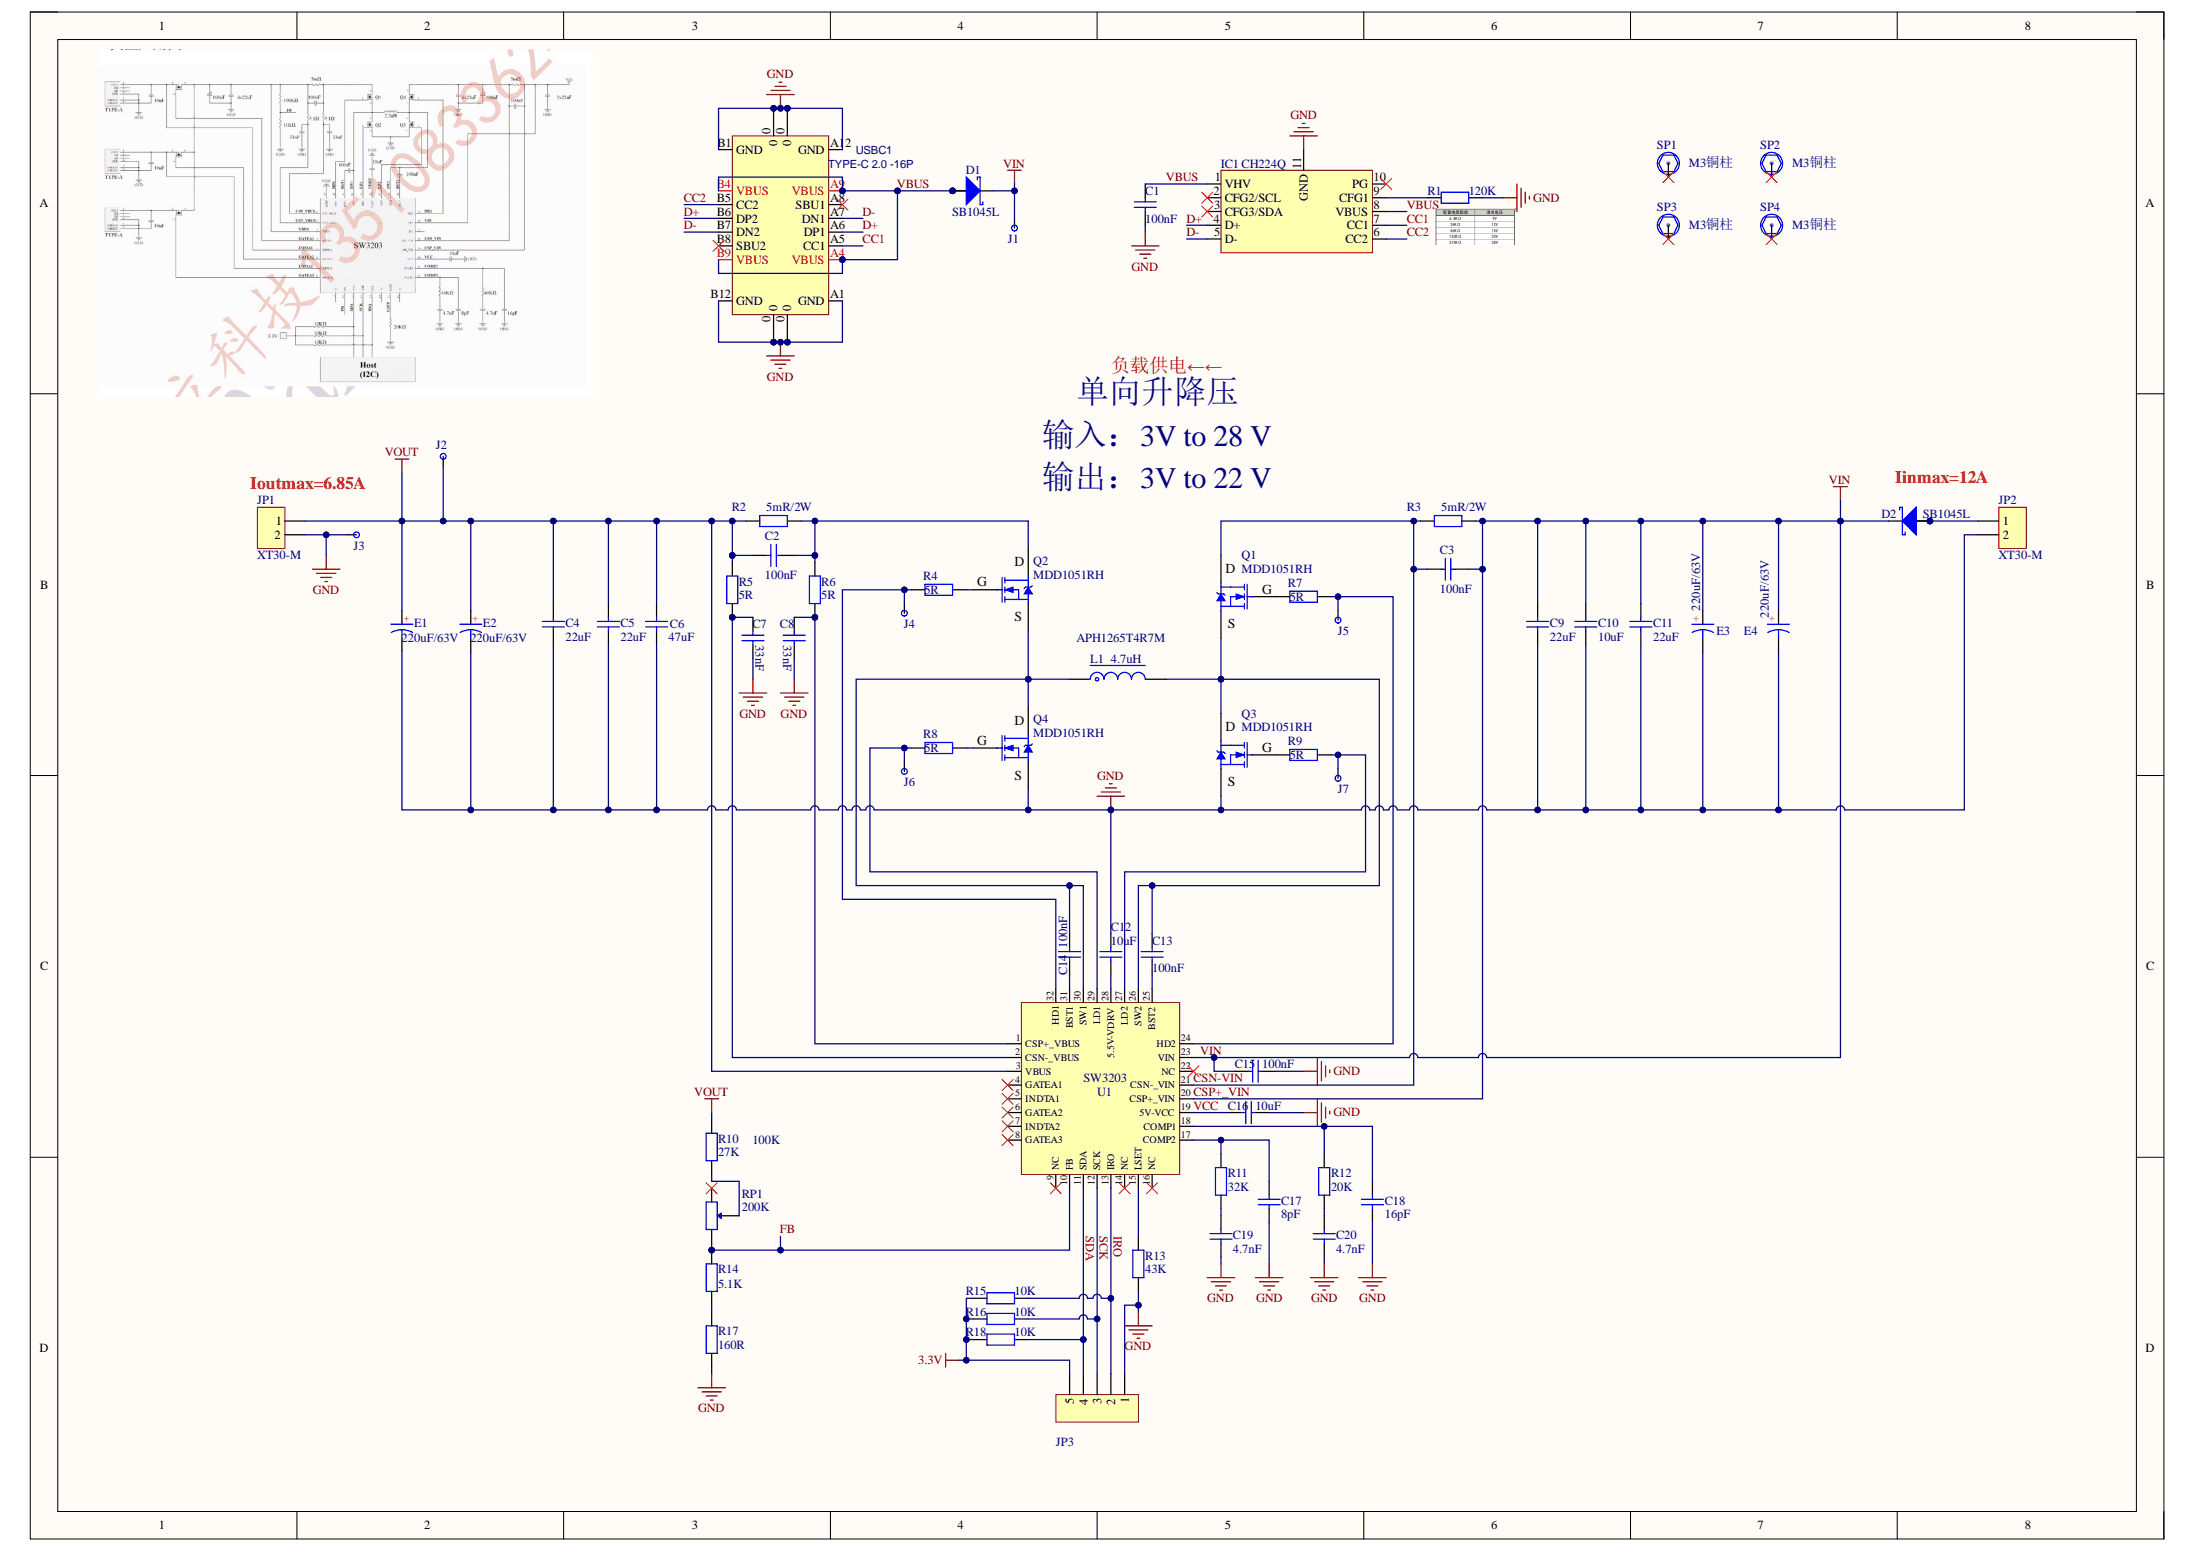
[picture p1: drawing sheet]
# Altium schematic sheet SW3203.SchDoc
size A3; SheetNumber: 1; SheetTotal: 1

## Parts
C1  100nF  [C0805_L]
C2  100nF  [C0805_L]
C3  100nF  [C0805_L]
C4  22uF  [C0805_L]
C5  22uF  [C0805_L]
C6  47uF  [C0805_L]
C7  33nF  [C0805_L]
C8  33nF  [C0805_L]
C9  22uF  [C0805_L]
C10  10uF  [C0805_L]
C11  22uF  [C0805_L]
C12  10uF  [C0805_L]
C13  100nF  [C0805_L]
C14  100nF  [C0805_L]
C15  100nF  [C0805_L]
C16  10uF  [C0805_L]
C17  8pF  [C0805_L]
C18  16pF  [C0805_L]
C19  4.7nF  [C0805_L]
C20  4.7nF  [C0805_L]
D1  SB1045L  [TO-277_3P-L5.4-W4.0]
D2  SB1045L  [TO-277_3P-L5.4-W4.0]
E1  220uF/63V  [CT 5.0*10*13 - R]
E2  220uF/63V  [CT 5.0*10*13 - R]
E3  220uF/63V  [CT 5.0*10*13 - R]
E4  220uF/63V  [CT 5.0*10*13 - R]
IC1  CH224Q  [DFN-10_L2.0-W2]
J1  CHECK  [CHECK-A]  (value not drawn)
J2  CHECK  [CHECK-A]  (value not drawn)
J3  CHECK  [CHECK-A]  (value not drawn)
J4  CHECK  [CHECK-A]  (value not drawn)
J5  CHECK  [CHECK-A]  (value not drawn)
J6  CHECK  [CHECK-A]  (value not drawn)
J7  CHECK  [CHECK-A]  (value not drawn)
JP1  XT30-M  [XT30PW-M]
JP2  XT30-M  [XT30PW-M]
JP3  HDR-1X5  [HDR2.54-M-LI-5P]  (value not drawn)
L1  4.7uH  [SMD,13.5x12.6mm]
Q1  MDD1051RH  [TO252]
Q2  MDD1051RH  [TO252]
Q3  MDD1051RH  [TO252]
Q4  MDD1051RH  [TO252]
R1  120K  [R0805_L]
R2  5mR/2W  [R2512_M]
R3  5mR/2W  [R2512_M]
R4  5R  [R0805_L]
R5  5R  [R0805_L]
R6  5R  [R0805_L]
R7  5R  [R0805_L]
R8  5R  [R0805_L]
R9  5R  [R0805_L]
R10  27K  [R0805_L]
R11  32K  [R0805_L]
R12  20K  [R0805_L]
R13  43K  [R0805_L]
R14  5.1K  [R0805_L]
R15  10K  [R0805_L]
R16  10K  [R0805_L]
R17  160R  [R0805_L]
R18  10K  [R0805_L]
RP1  200K  [3296W]
SP1  M3铜柱  [M3x4_L]
SP2  M3铜柱  [M3x4_L]
SP3  M3铜柱  [M3x4_L]
SP4  M3铜柱  [M3x4_L]
U1  SW3203  [QFN32_L4.0-W4.0-P0.4]
USBC1  TYPE-C 2.0 -16P  [USB-C-SMD_16P]

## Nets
3.3V: JP3.5 R15.1 R16.1 R18.1
CSP+_VIN: C3.1 C9.2 C10.2 C11.2 C15.2 D1.2(K) D2.2(K) E3.1 E4.1 J1.1 R3.1 U1.20(CSP+_VIN) U1.23(VIN)  [also labelled VIN]
GND: C1.1 C4.1 C5.1 C6.1 C7.2 C8.2 C9.1 C10.1 C11.1 C12.2 C15.1 C16.1 C17.1 C18.1 C19.1 C20.1 E1.2 E2.2 E3.2 E4.2 IC1.11(GND) J3.1 JP1.2 JP2.2 JP3.1 Q3.3(S) Q4.3(S) R1.2 R13.2 R17.2 USBC1.0 USBC1.A1(GND) USBC1.A12(GND) USBC1.B1(GND) USBC1.B12(GND)
VOUT: C2.2 C4.2 C5.2 C6.2 E1.1 E2.1 J2.1 JP1.1 R2.2 R5.1 R10.1 U1.3(VBUS)
CC1: IC1.7(CC1) USBC1.A5(CC1)
CC2: IC1.6(CC2) USBC1.B5(CC2)
CSN-VIN: C3.2 Q1.2(D) R3.2 U1.21(CSN-_VIN)
D+: IC1.4(D+) USBC1.A6(DP1) USBC1.B6(DP2)
D-: IC1.5(D-) USBC1.A7(DN1) USBC1.B7(DN2)
FB: R14.1 RP1.1 U1.10(FB)
IRO: JP3.2 R15.2 U1.13(IRO)
SCK: JP3.3 R16.2 U1.12(SCK)
SDA: JP3.4 R18.2 U1.11(SDA)
VBUS: C1.2 D1.1(A) D1.3(A) IC1.1(VHV) IC1.8(VBUS) USBC1.A4(VBUS) USBC1.A9(VBUS) USBC1.B4(VBUS) USBC1.B9(VBUS)
VCC: C16.2 U1.19(5V-VCC)
NetC2_1: C2.1 Q2.2(D) R2.1 R6.1
NetC7_1: C7.1 R5.2 U1.2(CSN-_VBUS)
NetC8_1: C8.1 R6.2 U1.1(CSP+_VBUS)
NetC12_1: C12.1 U1.28(5.5V-VDRV)
NetC13_1: C13.1 U1.25(BST2)
NetC13_2: C13.2 L1.2 Q1.3(S) Q3.2(D) U1.26(SW2)
NetC14_1: C14.1 U1.31(BST1)
NetC14_2: C14.2 L1.1 Q2.3(S) Q4.2(D) U1.30(SW1)
NetC17_2: C17.2 R11.1 U1.17(COMP2)
NetC18_2: C18.2 R12.1 U1.18(COMP1)
NetC19_2: C19.2 R11.2
NetC20_2: C20.2 R12.2
NetD2_1: D2.1(A) D2.3(A) JP2.1
NetIC1_9: IC1.9(CFG1) R1.1
NetJ4_1: J4.1 R4.2 U1.32(HD1)
NetJ5_1: J5.1 R7.1 U1.24(HD2)
NetJ6_1: J6.1 R8.2 U1.29(LD1)
NetJ7_1: J7.1 R9.1 U1.27(LD2)
NetQ1_1: Q1.1(G) R7.2
NetQ2_1: Q2.1(G) R4.1
NetQ3_1: Q3.1(G) R9.2
NetQ4_1: Q4.1(G) R8.1
NetR10_2: R10.2 RP1.2
NetR13_1: R13.1 U1.15(LSET)
NetR14_2: R14.2 R17.1

Not connected (* = marked no-connect by the designer): IC1 2(CFG2/SCL)* 3(CFG3/SDA)* 10(PG)*; RP1 3*; SP1 1*; SP2 1*; SP3 1*; SP4 1*; U1 4(GATEA1)* 5(INDTA1)* 6(GATEA2)* 7(INDTA2)* 8(GATEA3)* 9(NC)* 14(NC)* 16(NC)* 22(NC)*; USBC1 A8(SBU1)* B8(SBU2)*

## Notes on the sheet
- 负载供电←←
- 输入：3V to 28 V
- 单向升降压
- Ioutmax=6.85A
- 输出：3V to 22 V
- Iinmax=12A
- APH1265T4R7M
- 100K
